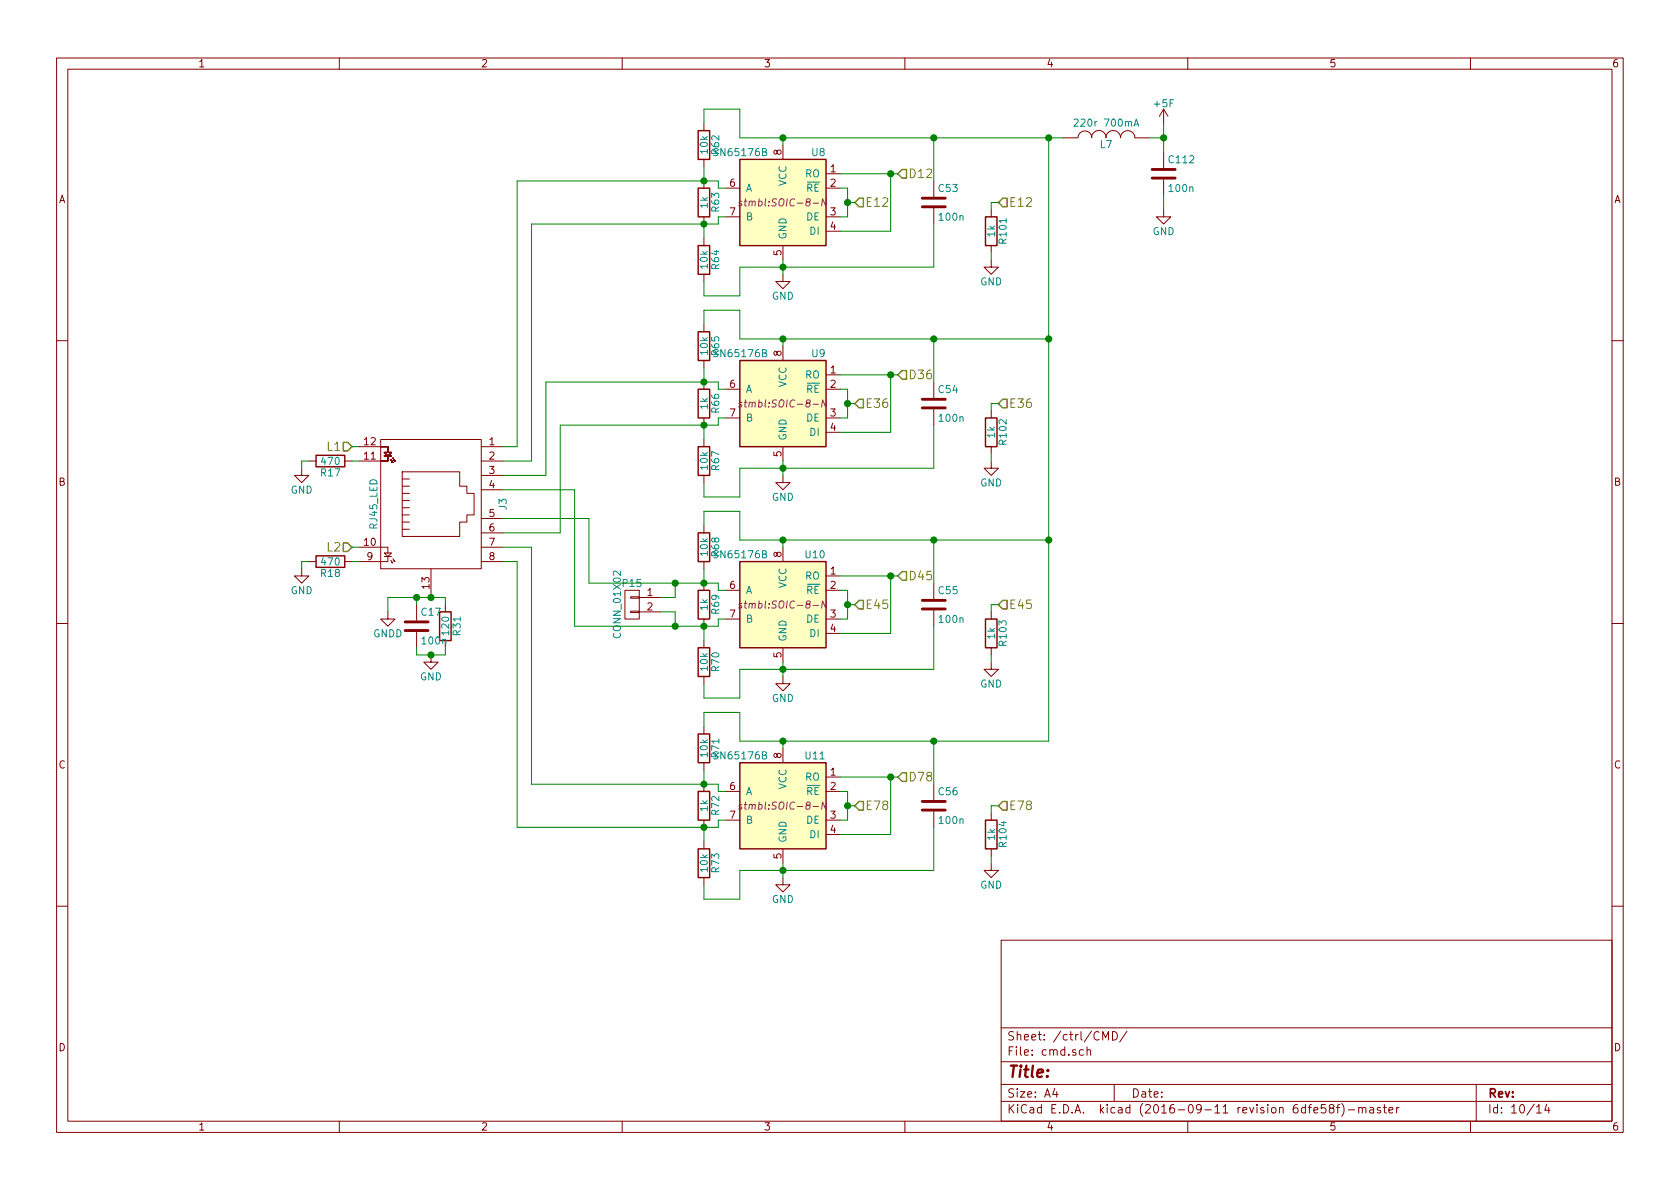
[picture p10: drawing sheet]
EESchema Schematic File Version 2
LIBS:transistors
LIBS:stm32
LIBS:conn
LIBS:power
LIBS:74xgxx
LIBS:74xx
LIBS:ac-dc
LIBS:actel
LIBS:adc-dac
LIBS:Altera
LIBS:analog_devices
LIBS:analog_switches
LIBS:atmel
LIBS:audio
LIBS:brooktre
LIBS:cmos_ieee
LIBS:cmos4000
LIBS:contrib
LIBS:cypress
LIBS:dc-dc
LIBS:device
LIBS:digital-audio
LIBS:diode
LIBS:display
LIBS:dsp
LIBS:elec-unifil
LIBS:ESD_Protection
LIBS:ftdi
LIBS:gennum
LIBS:graphic
LIBS:hc11
LIBS:intel
LIBS:interface
LIBS:ir
LIBS:Lattice
LIBS:linear
LIBS:logo
LIBS:maxim
LIBS:memory
LIBS:microchip_dspic33dsc
LIBS:microchip_pic10mcu
LIBS:microchip_pic12mcu
LIBS:microchip_pic16mcu
LIBS:microchip_pic18mcu
LIBS:microchip_pic32mcu
LIBS:microchip
LIBS:microcontrollers
LIBS:motor_drivers
LIBS:motorola
LIBS:msp430
LIBS:nordicsemi
LIBS:nxp_armmcu
LIBS:onsemi
LIBS:opto
LIBS:Oscillators
LIBS:philips
LIBS:Power_Management
LIBS:powerint
LIBS:pspice
LIBS:references
LIBS:regul
LIBS:relays
LIBS:rfcom
LIBS:sensors
LIBS:silabs
LIBS:siliconi
LIBS:stm8
LIBS:supertex
LIBS:switches
LIBS:texas
LIBS:transf
LIBS:ttl_ieee
LIBS:valves
LIBS:video
LIBS:Xicor
LIBS:xilinx
LIBS:Zilog
LIBS:stmbl_4.0-cache
EELAYER 25 0
EELAYER END
$Descr A4 11693 8268
encoding utf-8
Sheet 10 14
Title ""
Date ""
Rev ""
Comp ""
Comment1 ""
Comment2 ""
Comment3 ""
Comment4 ""
$EndDescr
$Comp
L SP3485EN U8
U 1 1
P 5450 1400
F 0 "U8" H 5150 1750 50  0000 L CNN
F 1 "SN65176B" H 5550 1750 50  0000 L CNN
F 2 "stmbl:SOIC-8-N" H 5450 1400 50  0000 C CIN
F 3 "" H 5450 1400 60  0000 C CNN
	1    5450 1400
	-1   0    0    -1  
$EndComp
$Comp
L RJ45_LED J3
U 1 1
P 3000 3500
F 0 "J3" H 3000 3000 50  0000 C CNN
F 1 "RJ45_LED" H 3000 3900 50  0000 C CNN
F 2 "stmbl:RJ45_LED" H 3000 3450 60  0001 C CNN
F 3 "" H 3000 3450 60  0000 C CNN
	1    3000 3500
	0    -1   1    0   
$EndComp
$Comp
L R R63
U 1 1
P 4900 1400
F 0 "R63" V 4980 1400 50  0000 C CNN
F 1 "1k" V 4900 1400 50  0000 C CNN
F 2 "stmbl:R_0603" V 4830 1400 30  0001 C CNN
F 3 "" H 4900 1400 30  0000 C CNN
	1    4900 1400
	1    0    0    -1  
$EndComp
$Comp
L C C53
U 1 1
P 6500 1400
F 0 "C53" H 6525 1500 50  0000 L CNN
F 1 "100n" H 6525 1300 50  0000 L CNN
F 2 "stmbl:C_0603" H 6538 1250 30  0001 C CNN
F 3 "" H 6500 1400 60  0000 C CNN
	1    6500 1400
	1    0    0    -1  
$EndComp
$Comp
L GND #PWR89
U 1 1
P 5450 1900
F 0 "#PWR89" H 5450 1650 50  0001 C CNN
F 1 "GND" H 5450 1750 50  0000 C CNN
F 2 "" H 5450 1900 60  0000 C CNN
F 3 "" H 5450 1900 60  0000 C CNN
	1    5450 1900
	1    0    0    -1  
$EndComp
Text HLabel 6250 1200 2    60   Input ~ 0
D12
Text HLabel 5950 1400 2    60   Input ~ 0
E12
$Comp
L SP3485EN U9
U 1 1
P 5450 2800
F 0 "U9" H 5150 3150 50  0000 L CNN
F 1 "SN65176B" H 5550 3150 50  0000 L CNN
F 2 "stmbl:SOIC-8-N" H 5450 2800 50  0000 C CIN
F 3 "" H 5450 2800 60  0000 C CNN
	1    5450 2800
	-1   0    0    -1  
$EndComp
$Comp
L R R66
U 1 1
P 4900 2800
F 0 "R66" V 4980 2800 50  0000 C CNN
F 1 "1k" V 4900 2800 50  0000 C CNN
F 2 "stmbl:R_0603" V 4830 2800 30  0001 C CNN
F 3 "" H 4900 2800 30  0000 C CNN
	1    4900 2800
	1    0    0    -1  
$EndComp
$Comp
L C C54
U 1 1
P 6500 2800
F 0 "C54" H 6525 2900 50  0000 L CNN
F 1 "100n" H 6525 2700 50  0000 L CNN
F 2 "stmbl:C_0603" H 6538 2650 30  0001 C CNN
F 3 "" H 6500 2800 60  0000 C CNN
	1    6500 2800
	1    0    0    -1  
$EndComp
$Comp
L GND #PWR90
U 1 1
P 5450 3300
F 0 "#PWR90" H 5450 3050 50  0001 C CNN
F 1 "GND" H 5450 3150 50  0000 C CNN
F 2 "" H 5450 3300 60  0000 C CNN
F 3 "" H 5450 3300 60  0000 C CNN
	1    5450 3300
	1    0    0    -1  
$EndComp
Text HLabel 6250 2600 2    60   Input ~ 0
D36
Text HLabel 5950 2800 2    60   Input ~ 0
E36
$Comp
L SP3485EN U10
U 1 1
P 5450 4200
F 0 "U10" H 5150 4550 50  0000 L CNN
F 1 "SN65176B" H 5550 4550 50  0000 L CNN
F 2 "stmbl:SOIC-8-N" H 5450 4200 50  0000 C CIN
F 3 "" H 5450 4200 60  0000 C CNN
	1    5450 4200
	-1   0    0    -1  
$EndComp
$Comp
L R R69
U 1 1
P 4900 4200
F 0 "R69" V 4980 4200 50  0000 C CNN
F 1 "1k" V 4900 4200 50  0000 C CNN
F 2 "stmbl:R_0603" V 4830 4200 30  0001 C CNN
F 3 "" H 4900 4200 30  0000 C CNN
	1    4900 4200
	1    0    0    -1  
$EndComp
$Comp
L C C55
U 1 1
P 6500 4200
F 0 "C55" H 6525 4300 50  0000 L CNN
F 1 "100n" H 6525 4100 50  0000 L CNN
F 2 "stmbl:C_0603" H 6538 4050 30  0001 C CNN
F 3 "" H 6500 4200 60  0000 C CNN
	1    6500 4200
	1    0    0    -1  
$EndComp
$Comp
L GND #PWR91
U 1 1
P 5450 4700
F 0 "#PWR91" H 5450 4450 50  0001 C CNN
F 1 "GND" H 5450 4550 50  0000 C CNN
F 2 "" H 5450 4700 60  0000 C CNN
F 3 "" H 5450 4700 60  0000 C CNN
	1    5450 4700
	1    0    0    -1  
$EndComp
Text HLabel 6250 4000 2    60   Input ~ 0
D45
Text HLabel 5950 4200 2    60   Input ~ 0
E45
$Comp
L SP3485EN U11
U 1 1
P 5450 5600
F 0 "U11" H 5150 5950 50  0000 L CNN
F 1 "SN65176B" H 5550 5950 50  0000 L CNN
F 2 "stmbl:SOIC-8-N" H 5450 5600 50  0000 C CIN
F 3 "" H 5450 5600 60  0000 C CNN
	1    5450 5600
	-1   0    0    -1  
$EndComp
$Comp
L R R72
U 1 1
P 4900 5600
F 0 "R72" V 4980 5600 50  0000 C CNN
F 1 "1k" V 4900 5600 50  0000 C CNN
F 2 "stmbl:R_0603" V 4830 5600 30  0001 C CNN
F 3 "" H 4900 5600 30  0000 C CNN
	1    4900 5600
	1    0    0    -1  
$EndComp
$Comp
L C C56
U 1 1
P 6500 5600
F 0 "C56" H 6525 5700 50  0000 L CNN
F 1 "100n" H 6525 5500 50  0000 L CNN
F 2 "stmbl:C_0603" H 6538 5450 30  0001 C CNN
F 3 "" H 6500 5600 60  0000 C CNN
	1    6500 5600
	1    0    0    -1  
$EndComp
$Comp
L GND #PWR92
U 1 1
P 5450 6100
F 0 "#PWR92" H 5450 5850 50  0001 C CNN
F 1 "GND" H 5450 5950 50  0000 C CNN
F 2 "" H 5450 6100 60  0000 C CNN
F 3 "" H 5450 6100 60  0000 C CNN
	1    5450 6100
	1    0    0    -1  
$EndComp
Text HLabel 6250 5400 2    60   Input ~ 0
D78
Text HLabel 5950 5600 2    60   Input ~ 0
E78
$Comp
L R R31
U 1 1
P 3100 4350
F 0 "R31" V 3180 4350 50  0000 C CNN
F 1 "120" V 3100 4350 50  0000 C CNN
F 2 "stmbl:R_0603" V 3030 4350 30  0001 C CNN
F 3 "" H 3100 4350 30  0000 C CNN
	1    3100 4350
	1    0    0    -1  
$EndComp
$Comp
L C C17
U 1 1
P 2900 4350
F 0 "C17" H 2925 4450 50  0000 L CNN
F 1 "100n" H 2925 4250 50  0000 L CNN
F 2 "stmbl:C_0603" H 2938 4200 30  0001 C CNN
F 3 "" H 2900 4350 60  0000 C CNN
	1    2900 4350
	1    0    0    -1  
$EndComp
$Comp
L GND #PWR88
U 1 1
P 3000 4550
F 0 "#PWR88" H 3000 4300 50  0001 C CNN
F 1 "GND" H 3000 4400 50  0000 C CNN
F 2 "" H 3000 4550 60  0000 C CNN
F 3 "" H 3000 4550 60  0000 C CNN
	1    3000 4550
	1    0    0    -1  
$EndComp
$Comp
L GND #PWR86
U 1 1
P 2100 3950
F 0 "#PWR86" H 2100 3700 50  0001 C CNN
F 1 "GND" H 2100 3800 50  0000 C CNN
F 2 "" H 2100 3950 60  0000 C CNN
F 3 "" H 2100 3950 60  0000 C CNN
	1    2100 3950
	1    0    0    -1  
$EndComp
$Comp
L GND #PWR85
U 1 1
P 2100 3250
F 0 "#PWR85" H 2100 3000 50  0001 C CNN
F 1 "GND" H 2100 3100 50  0000 C CNN
F 2 "" H 2100 3250 60  0000 C CNN
F 3 "" H 2100 3250 60  0000 C CNN
	1    2100 3250
	1    0    0    -1  
$EndComp
$Comp
L R R17
U 1 1
P 2300 3200
F 0 "R17" V 2380 3200 50  0000 C CNN
F 1 "470" V 2300 3200 50  0000 C CNN
F 2 "stmbl:R_0603" V 2230 3200 30  0001 C CNN
F 3 "" H 2300 3200 30  0000 C CNN
	1    2300 3200
	0    1    1    0   
$EndComp
$Comp
L R R18
U 1 1
P 2300 3900
F 0 "R18" V 2380 3900 50  0000 C CNN
F 1 "470" V 2300 3900 50  0000 C CNN
F 2 "stmbl:R_0603" V 2230 3900 30  0001 C CNN
F 3 "" H 2300 3900 30  0000 C CNN
	1    2300 3900
	0    1    1    0   
$EndComp
Text HLabel 2450 3100 0    60   Input ~ 0
L1
Text HLabel 2450 3800 0    60   Input ~ 0
L2
$Comp
L R R62
U 1 1
P 4900 1000
F 0 "R62" V 4980 1000 50  0000 C CNN
F 1 "10k" V 4900 1000 50  0000 C CNN
F 2 "stmbl:R_0603" V 4830 1000 30  0001 C CNN
F 3 "" H 4900 1000 30  0000 C CNN
	1    4900 1000
	1    0    0    -1  
$EndComp
$Comp
L R R64
U 1 1
P 4900 1800
F 0 "R64" V 4980 1800 50  0000 C CNN
F 1 "10k" V 4900 1800 50  0000 C CNN
F 2 "stmbl:R_0603" V 4830 1800 30  0001 C CNN
F 3 "" H 4900 1800 30  0000 C CNN
	1    4900 1800
	1    0    0    -1  
$EndComp
$Comp
L R R65
U 1 1
P 4900 2400
F 0 "R65" V 4980 2400 50  0000 C CNN
F 1 "10k" V 4900 2400 50  0000 C CNN
F 2 "stmbl:R_0603" V 4830 2400 30  0001 C CNN
F 3 "" H 4900 2400 30  0000 C CNN
	1    4900 2400
	1    0    0    -1  
$EndComp
$Comp
L R R67
U 1 1
P 4900 3200
F 0 "R67" V 4980 3200 50  0000 C CNN
F 1 "10k" V 4900 3200 50  0000 C CNN
F 2 "stmbl:R_0603" V 4830 3200 30  0001 C CNN
F 3 "" H 4900 3200 30  0000 C CNN
	1    4900 3200
	1    0    0    -1  
$EndComp
$Comp
L R R68
U 1 1
P 4900 3800
F 0 "R68" V 4980 3800 50  0000 C CNN
F 1 "10k" V 4900 3800 50  0000 C CNN
F 2 "stmbl:R_0603" V 4830 3800 30  0001 C CNN
F 3 "" H 4900 3800 30  0000 C CNN
	1    4900 3800
	1    0    0    -1  
$EndComp
$Comp
L R R70
U 1 1
P 4900 4600
F 0 "R70" V 4980 4600 50  0000 C CNN
F 1 "10k" V 4900 4600 50  0000 C CNN
F 2 "stmbl:R_0603" V 4830 4600 30  0001 C CNN
F 3 "" H 4900 4600 30  0000 C CNN
	1    4900 4600
	1    0    0    -1  
$EndComp
$Comp
L R R71
U 1 1
P 4900 5200
F 0 "R71" V 4980 5200 50  0000 C CNN
F 1 "10k" V 4900 5200 50  0000 C CNN
F 2 "stmbl:R_0603" V 4830 5200 30  0001 C CNN
F 3 "" H 4900 5200 30  0000 C CNN
	1    4900 5200
	1    0    0    -1  
$EndComp
$Comp
L R R73
U 1 1
P 4900 6000
F 0 "R73" V 4980 6000 50  0000 C CNN
F 1 "10k" V 4900 6000 50  0000 C CNN
F 2 "stmbl:R_0603" V 4830 6000 30  0001 C CNN
F 3 "" H 4900 6000 30  0000 C CNN
	1    4900 6000
	1    0    0    -1  
$EndComp
$Comp
L R R101
U 1 1
P 6900 1600
F 0 "R101" V 6980 1600 50  0000 C CNN
F 1 "1k" V 6900 1600 50  0000 C CNN
F 2 "stmbl:R_0603" V 6830 1600 30  0001 C CNN
F 3 "" H 6900 1600 30  0000 C CNN
	1    6900 1600
	1    0    0    -1  
$EndComp
$Comp
L GND #PWR93
U 1 1
P 6900 1800
F 0 "#PWR93" H 6900 1550 50  0001 C CNN
F 1 "GND" H 6900 1650 50  0000 C CNN
F 2 "" H 6900 1800 60  0000 C CNN
F 3 "" H 6900 1800 60  0000 C CNN
	1    6900 1800
	1    0    0    -1  
$EndComp
$Comp
L R R102
U 1 1
P 6900 3000
F 0 "R102" V 6980 3000 50  0000 C CNN
F 1 "1k" V 6900 3000 50  0000 C CNN
F 2 "stmbl:R_0603" V 6830 3000 30  0001 C CNN
F 3 "" H 6900 3000 30  0000 C CNN
	1    6900 3000
	1    0    0    -1  
$EndComp
$Comp
L GND #PWR94
U 1 1
P 6900 3200
F 0 "#PWR94" H 6900 2950 50  0001 C CNN
F 1 "GND" H 6900 3050 50  0000 C CNN
F 2 "" H 6900 3200 60  0000 C CNN
F 3 "" H 6900 3200 60  0000 C CNN
	1    6900 3200
	1    0    0    -1  
$EndComp
$Comp
L R R103
U 1 1
P 6900 4400
F 0 "R103" V 6980 4400 50  0000 C CNN
F 1 "1k" V 6900 4400 50  0000 C CNN
F 2 "stmbl:R_0603" V 6830 4400 30  0001 C CNN
F 3 "" H 6900 4400 30  0000 C CNN
	1    6900 4400
	1    0    0    -1  
$EndComp
$Comp
L GND #PWR95
U 1 1
P 6900 4600
F 0 "#PWR95" H 6900 4350 50  0001 C CNN
F 1 "GND" H 6900 4450 50  0000 C CNN
F 2 "" H 6900 4600 60  0000 C CNN
F 3 "" H 6900 4600 60  0000 C CNN
	1    6900 4600
	1    0    0    -1  
$EndComp
$Comp
L R R104
U 1 1
P 6900 5800
F 0 "R104" V 6980 5800 50  0000 C CNN
F 1 "1k" V 6900 5800 50  0000 C CNN
F 2 "stmbl:R_0603" V 6830 5800 30  0001 C CNN
F 3 "" H 6900 5800 30  0000 C CNN
	1    6900 5800
	1    0    0    -1  
$EndComp
$Comp
L GND #PWR96
U 1 1
P 6900 6000
F 0 "#PWR96" H 6900 5750 50  0001 C CNN
F 1 "GND" H 6900 5850 50  0000 C CNN
F 2 "" H 6900 6000 60  0000 C CNN
F 3 "" H 6900 6000 60  0000 C CNN
	1    6900 6000
	1    0    0    -1  
$EndComp
Text HLabel 6950 5600 2    60   Input ~ 0
E78
Text HLabel 6950 4200 2    60   Input ~ 0
E45
Text HLabel 6950 2800 2    60   Input ~ 0
E36
Text HLabel 6950 1400 2    60   Input ~ 0
E12
$Comp
L INDUCTOR L7
U 1 1
P 7700 950
F 0 "L7" V 7650 950 50  0000 C CNN
F 1 "220r 700mA" V 7800 950 50  0000 C CNN
F 2 "stmbl:R_0603" H 7700 950 50  0001 C CNN
F 3 "" H 7700 950 50  0000 C CNN
	1    7700 950 
	0    -1   -1   0   
$EndComp
$Comp
L C C112
U 1 1
P 8100 1200
F 0 "C112" H 8125 1300 50  0000 L CNN
F 1 "100n" H 8125 1100 50  0000 L CNN
F 2 "stmbl:C_0603" H 8138 1050 30  0001 C CNN
F 3 "" H 8100 1200 60  0000 C CNN
	1    8100 1200
	1    0    0    -1  
$EndComp
$Comp
L GND #PWR98
U 1 1
P 8100 1450
F 0 "#PWR98" H 8100 1200 50  0001 C CNN
F 1 "GND" H 8100 1300 50  0000 C CNN
F 2 "" H 8100 1450 60  0000 C CNN
F 3 "" H 8100 1450 60  0000 C CNN
	1    8100 1450
	1    0    0    -1  
$EndComp
$Comp
L CONN_01X02 P15
U 1 1
P 4400 4200
F 0 "P15" H 4400 4350 50  0000 C CNN
F 1 "CONN_01X02" V 4500 4200 50  0000 C CNN
F 2 "stmbl:akl182-2" H 4400 4200 60  0001 C CNN
F 3 "" H 4400 4200 60  0000 C CNN
	1    4400 4200
	-1   0    0    -1  
$EndComp
Wire Wire Line
	5850 1300 5900 1300
Wire Wire Line
	5900 1300 5900 1500
Wire Wire Line
	5900 1500 5850 1500
Wire Wire Line
	5450 1800 5450 1900
Wire Wire Line
	5050 1300 5000 1300
Wire Wire Line
	5000 1300 5000 1250
Wire Wire Line
	5000 1250 3600 1250
Wire Wire Line
	5050 1500 5000 1500
Wire Wire Line
	5000 1500 5000 1550
Wire Wire Line
	5000 1550 3700 1550
Wire Wire Line
	6500 1850 6500 1550
Wire Wire Line
	5150 1850 6500 1850
Wire Wire Line
	6500 950  6500 1250
Wire Wire Line
	5150 950  7400 950 
Connection ~ 5450 950 
Connection ~ 5450 1850
Wire Wire Line
	5850 1200 6250 1200
Wire Wire Line
	5900 1400 5950 1400
Connection ~ 5900 1400
Wire Wire Line
	6200 1600 5850 1600
Wire Wire Line
	5850 2700 5900 2700
Wire Wire Line
	5900 2700 5900 2900
Wire Wire Line
	5900 2900 5850 2900
Wire Wire Line
	5450 3200 5450 3300
Wire Wire Line
	5050 2700 5000 2700
Wire Wire Line
	5000 2700 5000 2650
Wire Wire Line
	5000 2650 3800 2650
Wire Wire Line
	5050 2900 5000 2900
Wire Wire Line
	5000 2900 5000 2950
Wire Wire Line
	5000 2950 3900 2950
Wire Wire Line
	6500 3250 6500 2950
Wire Wire Line
	5150 3250 6500 3250
Wire Wire Line
	6500 2350 6500 2650
Wire Wire Line
	5150 2350 7300 2350
Connection ~ 5450 3250
Wire Wire Line
	5850 2600 6250 2600
Wire Wire Line
	5900 2800 5950 2800
Connection ~ 5900 2800
Wire Wire Line
	6200 3000 5850 3000
Wire Wire Line
	5850 4100 5900 4100
Wire Wire Line
	5900 4100 5900 4300
Wire Wire Line
	5900 4300 5850 4300
Wire Wire Line
	5450 4600 5450 4700
Wire Wire Line
	5050 4100 5000 4100
Wire Wire Line
	5000 4100 5000 4050
Wire Wire Line
	5000 4050 4100 4050
Wire Wire Line
	5050 4300 5000 4300
Wire Wire Line
	5000 4300 5000 4350
Wire Wire Line
	5000 4350 4000 4350
Wire Wire Line
	6500 4650 6500 4350
Wire Wire Line
	5150 4650 6500 4650
Wire Wire Line
	6500 3750 6500 4050
Wire Wire Line
	7300 3750 5150 3750
Connection ~ 5450 3750
Connection ~ 5450 4650
Wire Wire Line
	5850 4000 6250 4000
Wire Wire Line
	5900 4200 5950 4200
Connection ~ 5900 4200
Wire Wire Line
	6200 4400 5850 4400
Wire Wire Line
	5850 5500 5900 5500
Wire Wire Line
	5900 5500 5900 5700
Wire Wire Line
	5900 5700 5850 5700
Wire Wire Line
	5450 6000 5450 6100
Wire Wire Line
	5050 5500 5000 5500
Wire Wire Line
	5000 5500 5000 5450
Wire Wire Line
	5000 5450 3700 5450
Wire Wire Line
	5050 5700 5000 5700
Wire Wire Line
	5000 5700 5000 5750
Wire Wire Line
	5000 5750 3600 5750
Wire Wire Line
	6500 6050 6500 5750
Wire Wire Line
	5150 6050 6500 6050
Wire Wire Line
	6500 5150 6500 5450
Wire Wire Line
	7300 5150 5150 5150
Connection ~ 5450 5150
Connection ~ 5450 6050
Wire Wire Line
	5850 5400 6250 5400
Wire Wire Line
	5900 5600 5950 5600
Connection ~ 5900 5600
Wire Wire Line
	6200 5800 5850 5800
Wire Wire Line
	3500 3100 3600 3100
Wire Wire Line
	3600 3100 3600 1250
Connection ~ 4900 1250
Wire Wire Line
	3700 1550 3700 3200
Wire Wire Line
	3700 3200 3500 3200
Connection ~ 4900 1550
Wire Wire Line
	3600 5750 3600 3900
Wire Wire Line
	3600 3900 3500 3900
Connection ~ 4900 5750
Wire Wire Line
	3500 3800 3700 3800
Wire Wire Line
	3700 3800 3700 5450
Connection ~ 4900 5450
Wire Wire Line
	3800 2650 3800 3300
Wire Wire Line
	3800 3300 3500 3300
Connection ~ 4900 2650
Wire Wire Line
	3500 3700 3900 3700
Wire Wire Line
	3900 3700 3900 2950
Connection ~ 4900 2950
Wire Wire Line
	4000 4350 4000 3400
Wire Wire Line
	4000 3400 3500 3400
Connection ~ 4900 4350
Wire Wire Line
	3500 3600 4100 3600
Wire Wire Line
	4100 3600 4100 4050
Connection ~ 4900 4050
Wire Wire Line
	2450 3100 2500 3100
Wire Wire Line
	2500 3800 2450 3800
Wire Wire Line
	2700 4150 3100 4150
Wire Wire Line
	3100 4150 3100 4200
Wire Wire Line
	2900 4200 2900 4150
Connection ~ 3000 4150
Wire Wire Line
	3100 4550 3100 4500
Wire Wire Line
	2900 4550 3100 4550
Wire Wire Line
	2900 4550 2900 4500
Connection ~ 3000 4550
Connection ~ 6200 1200
Connection ~ 6200 2600
Connection ~ 6200 5400
Connection ~ 6200 4000
Wire Wire Line
	4900 5350 4900 5450
Wire Wire Line
	4900 5850 4900 5750
Wire Wire Line
	4900 1650 4900 1550
Wire Wire Line
	4900 1250 4900 1150
Wire Wire Line
	4900 850  4900 750 
Wire Wire Line
	4900 750  5150 750 
Wire Wire Line
	5150 750  5150 950 
Wire Wire Line
	4900 1950 4900 2050
Wire Wire Line
	4900 2050 5150 2050
Wire Wire Line
	5150 2050 5150 1850
Wire Wire Line
	5150 6250 5150 6050
Wire Wire Line
	4900 6150 4900 6250
Wire Wire Line
	5150 5150 5150 4950
Wire Wire Line
	4900 5050 4900 4950
Wire Wire Line
	4900 4750 4900 4850
Wire Wire Line
	4900 4850 5150 4850
Wire Wire Line
	5150 4850 5150 4650
Wire Wire Line
	4900 4450 4900 4350
Wire Wire Line
	4900 4050 4900 3950
Wire Wire Line
	4900 3650 4900 3550
Wire Wire Line
	4900 3550 5150 3550
Wire Wire Line
	5150 3550 5150 3750
Wire Wire Line
	4900 3050 4900 2950
Wire Wire Line
	4900 3350 4900 3450
Wire Wire Line
	4900 3450 5150 3450
Wire Wire Line
	5150 3450 5150 3250
Wire Wire Line
	4900 2650 4900 2550
Wire Wire Line
	4900 2250 4900 2150
Wire Wire Line
	4900 2150 5150 2150
Wire Wire Line
	5150 2150 5150 2350
Wire Wire Line
	6950 1400 6900 1400
Wire Wire Line
	6900 1400 6900 1450
Wire Wire Line
	6900 1750 6900 1800
Wire Wire Line
	6950 2800 6900 2800
Wire Wire Line
	6900 2800 6900 2850
Wire Wire Line
	6900 3150 6900 3200
Wire Wire Line
	6950 4200 6900 4200
Wire Wire Line
	6900 4200 6900 4250
Wire Wire Line
	6900 4550 6900 4600
Wire Wire Line
	6950 5600 6900 5600
Wire Wire Line
	6900 5600 6900 5650
Wire Wire Line
	6900 5950 6900 6000
Wire Wire Line
	4900 4950 5150 4950
Wire Wire Line
	4900 6250 5150 6250
Wire Wire Line
	5450 950  5450 1000
Wire Wire Line
	5450 2400 5450 2350
Connection ~ 5450 2350
Wire Wire Line
	5450 3800 5450 3750
Wire Wire Line
	5450 5200 5450 5150
Wire Wire Line
	8100 850  8100 1050
Wire Wire Line
	8000 950  8100 950 
Connection ~ 8100 950 
Connection ~ 6500 950 
Wire Wire Line
	7300 950  7300 5150
Connection ~ 6500 5150
Connection ~ 7300 950 
Connection ~ 7300 3750
Connection ~ 6500 3750
Connection ~ 7300 2350
Connection ~ 6500 2350
Wire Wire Line
	8100 1350 8100 1450
Wire Wire Line
	4600 4150 4700 4150
Wire Wire Line
	4700 4150 4700 4050
Connection ~ 4700 4050
Wire Wire Line
	4600 4250 4700 4250
Wire Wire Line
	4700 4250 4700 4350
Connection ~ 4700 4350
$Comp
L +5F #PWR97
U 1 1
P 8100 850
F 0 "#PWR97" H 8100 700 50  0001 C CNN
F 1 "+5F" H 8100 990 50  0000 C CNN
F 2 "" H 8100 850 50  0000 C CNN
F 3 "" H 8100 850 50  0000 C CNN
	1    8100 850 
	1    0    0    -1  
$EndComp
$Comp
L GNDD #PWR87
U 1 1
P 2700 4250
F 0 "#PWR87" H 2700 4000 50  0001 C CNN
F 1 "GNDD" H 2700 4100 50  0000 C CNN
F 2 "" H 2700 4250 50  0000 C CNN
F 3 "" H 2700 4250 50  0000 C CNN
	1    2700 4250
	1    0    0    -1  
$EndComp
Wire Wire Line
	2700 4250 2700 4150
Connection ~ 2900 4150
Wire Wire Line
	6200 5800 6200 5400
Wire Wire Line
	6200 1200 6200 1600
Wire Wire Line
	6200 3000 6200 2600
Wire Wire Line
	6200 4400 6200 4000
Wire Wire Line
	2450 3900 2500 3900
Wire Wire Line
	2100 3950 2100 3900
Wire Wire Line
	2100 3900 2150 3900
Wire Wire Line
	2100 3250 2100 3200
Wire Wire Line
	2100 3200 2150 3200
Wire Wire Line
	2450 3200 2500 3200
$EndSCHEMATC
